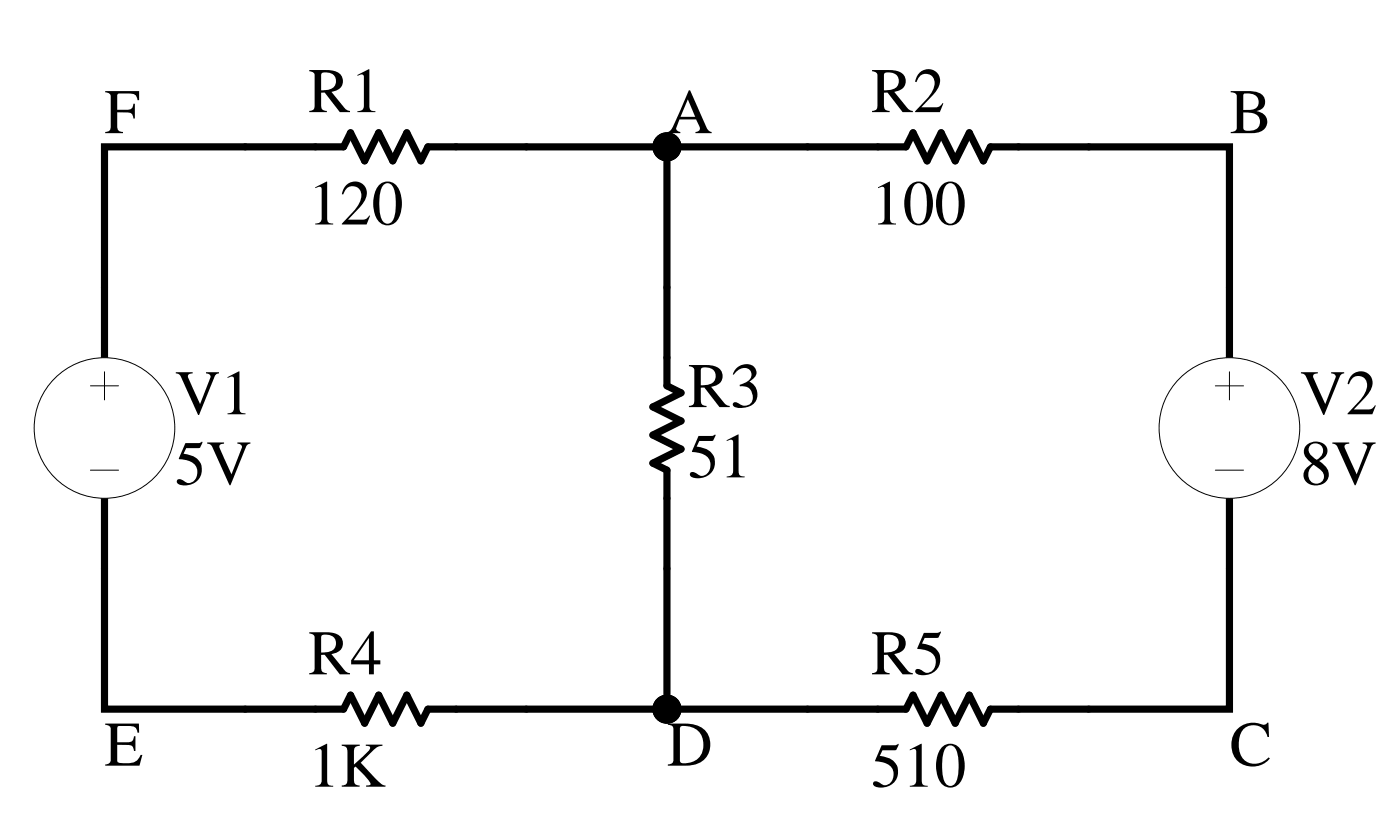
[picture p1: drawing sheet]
<svg xmlns="http://www.w3.org/2000/svg" width="265mm" height="156mm" viewBox="0 0 265 156" stroke-linecap="round" stroke-linejoin="round" font-family="sans-serif">
<path d="M46.3 27.7h18.6l1.3-2.6 2.7 5.3 2.7-5.3 2.6 5.3 2.7-5.3 2.6 5.3 1.4-2.7h18.6M152.6 27.7h18.6l1.3-2.6 2.7 5.3 2.6-5.3 2.7 5.3 2.7-5.3 2.6 5.3 1.4-2.7h18.5M19.7 54.3v13.3M126 54.3v18.6l2.7 1.3-5.3 2.7 5.3 2.6-5.3 2.7 5.3 2.6-5.3 2.7 2.6 1.3v18.6M19.7 94.1v13.3M46.3 133.9h18.6l1.3-2.6 2.7 5.3 2.7-5.3 2.6 5.3 2.7-5.3 2.6 5.3 1.4-2.7h18.6M152.6 133.9h18.6l1.3-2.6 2.7 5.3 2.6-5.3 2.7 5.3 2.7-5.3 2.6 5.3 1.4-2.7h18.5" fill="none" stroke="#000" stroke-width="1.4"/>
<circle cx="19.7" cy="80.8" r="13.3" fill="#fff"/>
<g fill="none" stroke="#000" stroke-width=".19">
<path d="M17.1 72.9h5.3M19.7 70.2v5.3M17.1 88.8h5.3"/>
<circle cx="19.7" cy="80.8" r="13.3"/>
</g>
<path d="M232.3 54.3v13.3M232.3 94.1v13.3" fill="none" stroke="#000" stroke-width="1.4"/>
<circle cx="232.3" cy="80.8" r="13.3" fill="#fff"/>
<g fill="none" stroke="#000" stroke-width=".19">
<path d="M229.7 72.9h5.3M232.3 70.2v5.3M229.7 88.8h5.3"/>
<circle cx="126" cy="27.7" r="2.66"/>
<circle cx="232.3" cy="80.8" r="13.3"/>
<circle cx="126" cy="133.9" r="2.66"/>
</g>
<path d="M46.3 27.7h-26.6v26.6M99.5 27.7h53.1M126 27.7v26.6M205.7 27.7h26.6v26.6M19.7 107.4v26.5h26.6M126 107.4v26.5M232.3 107.4v26.5h-26.6M99.5 133.9h53.1" fill="none" stroke="#000" stroke-width="1.4"/>
<g fill="#000">
<circle cx="126" cy="27.7" r="2.66"/>
<circle cx="126" cy="133.9" r="2.66"/>
</g>
<g font-size="12">
<text x="58.2" y="21.2">R1</text>
<text x="164.6" y="21.2">R2</text>
<text x="19.7" y="25.2">F</text>
<text x="126" y="25.2">A</text>
<text x="232.4" y="25.2">B</text>
<text x="58.2" y="42.4">120</text>
<text x="164.6" y="42.4">100</text>
<text x="130" y="76.9">R3</text>
<text x="33" y="78.2">V1</text>
<text x="245.6" y="78.2">V2</text>
<text x="33" y="91.5">5V</text>
<text x="130" y="90.2">51</text>
<text x="245.6" y="91.5">8V</text>
<text x="58.2" y="127.4">R4</text>
<text x="164.6" y="127.4">R5</text>
<text x="19.7" y="144.6">E</text>
<text x="58.2" y="148.6">1K</text>
<text x="126" y="144.6">D</text>
<text x="164.6" y="148.6">510</text>
<text x="232.4" y="144.6">C</text>
</g>
</svg>
